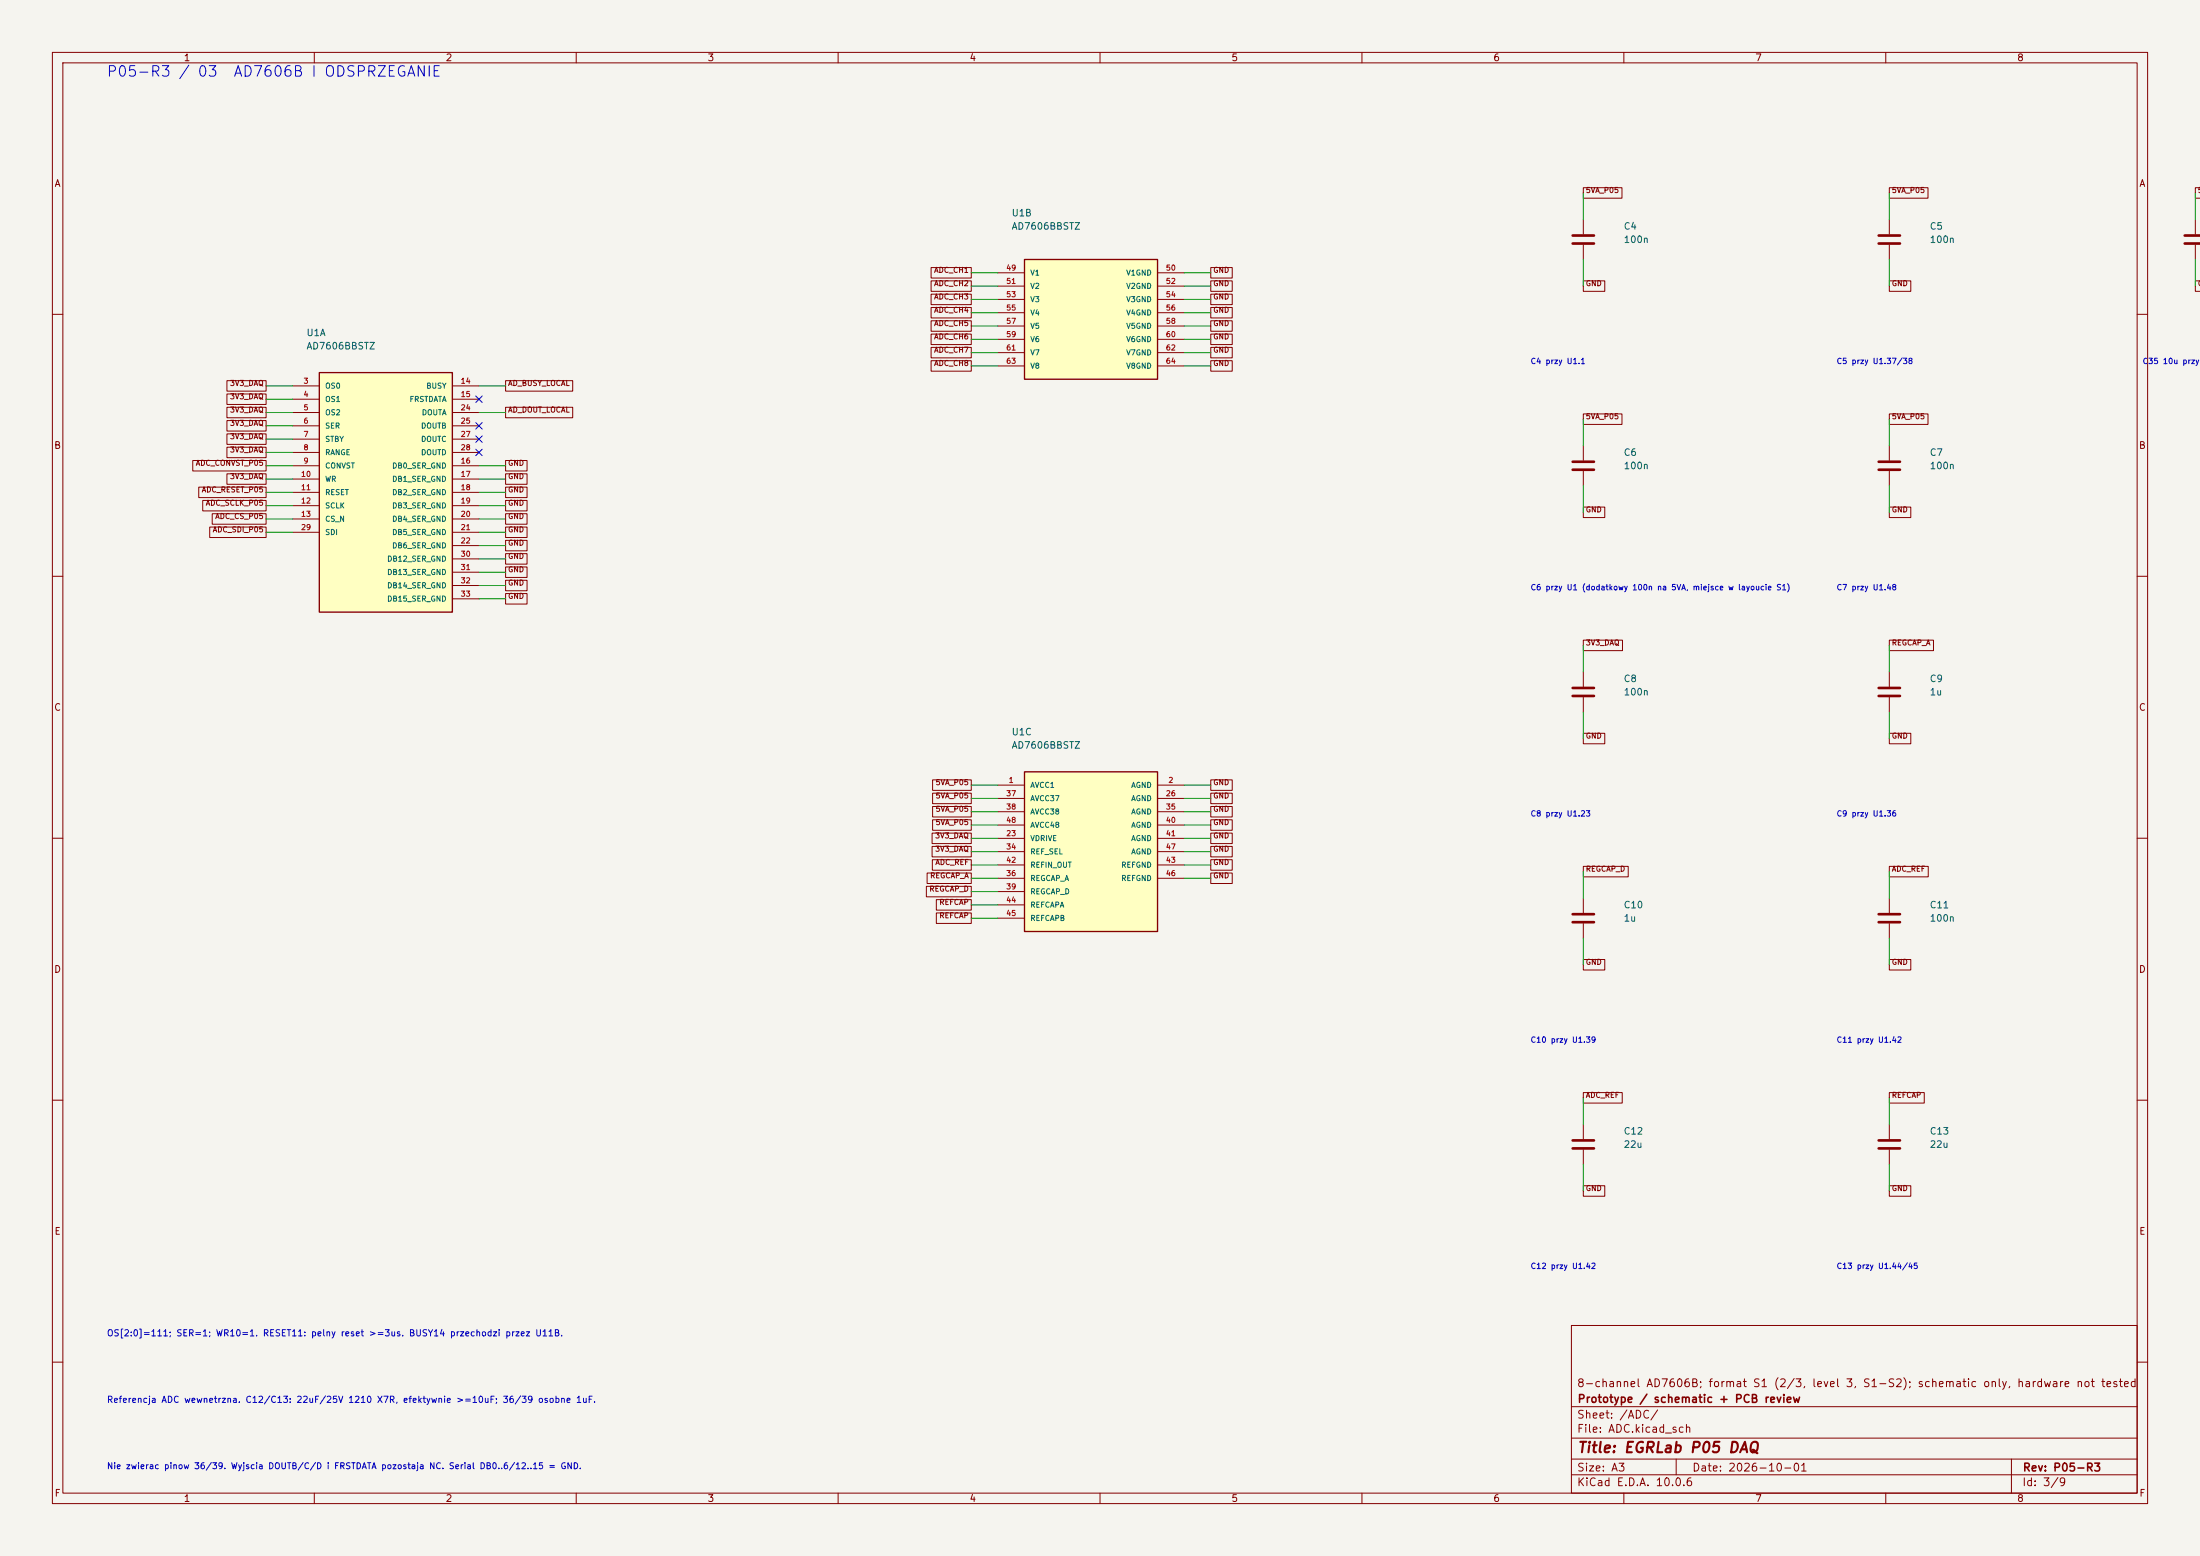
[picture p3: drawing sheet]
(kicad_sch (version 20250114) (generator "eeschema") (paper "A3") (title_block (title "EGRLab P05 DAQ") (date "2026-10-01") (rev "P05-R3") (company "Prototype / schematic + PCB review") (comment 1 "8-channel AD7606B; format S1 (2/3, level 3, S1-S2); schematic only, hardware not tested"))(lib_symbols (symbol "P05:AD7606BBSTZ_SERIAL" (pin_names (offset 1.016)) (in_bom yes) (on_board yes) (symbol "AD7606BBSTZ_SERIAL_1_1" (rectangle (start -12.7 22.86) (end 12.7 -22.86) (stroke (width .254) (type default)) (fill (type background)))) (symbol "AD7606BBSTZ_SERIAL_1_0" (pin input line (at -17.78 20.32 0) (length 5.08) (name "OS0" (effects (font (size 1.0 1.0)))) (number "3" (effects (font (size 1 1))))) (pin input line (at -17.78 17.78 0) (length 5.08) (name "OS1" (effects (font (size 1.0 1.0)))) (number "4" (effects (font (size 1 1))))) (pin input line (at -17.78 15.24 0) (length 5.08) (name "OS2" (effects (font (size 1.0 1.0)))) (number "5" (effects (font (size 1 1))))) (pin input line (at -17.78 12.7 0) (length 5.08) (name "SER" (effects (font (size 1.0 1.0)))) (number "6" (effects (font (size 1 1))))) (pin input line (at -17.78 10.16 0) (length 5.08) (name "STBY" (effects (font (size 1.0 1.0)))) (number "7" (effects (font (size 1 1))))) (pin input line (at -17.78 7.62 0) (length 5.08) (name "RANGE" (effects (font (size 1.0 1.0)))) (number "8" (effects (font (size 1 1))))) (pin input line (at -17.78 5.08 0) (length 5.08) (name "CONVST" (effects (font (size 1.0 1.0)))) (number "9" (effects (font (size 1 1))))) (pin input line (at -17.78 2.54 0) (length 5.08) (name "WR" (effects (font (size 1.0 1.0)))) (number "10" (effects (font (size 1 1))))) (pin input line (at -17.78 0.0 0) (length 5.08) (name "RESET" (effects (font (size 1.0 1.0)))) (number "11" (effects (font (size 1 1))))) (pin input line (at -17.78 -2.54 0) (length 5.08) (name "SCLK" (effects (font (size 1.0 1.0)))) (number "12" (effects (font (size 1 1))))) (pin input line (at -17.78 -5.08 0) (length 5.08) (name "CS_N" (effects (font (size 1.0 1.0)))) (number "13" (effects (font (size 1 1))))) (pin input line (at -17.78 -7.62 0) (length 5.08) (name "SDI" (effects (font (size 1.0 1.0)))) (number "29" (effects (font (size 1 1))))) (pin output line (at 17.78 20.32 180) (length 5.08) (name "BUSY" (effects (font (size 1.0 1.0)))) (number "14" (effects (font (size 1 1))))) (pin output line (at 17.78 17.78 180) (length 5.08) (name "FRSTDATA" (effects (font (size 1.0 1.0)))) (number "15" (effects (font (size 1 1))))) (pin tri_state line (at 17.78 15.24 180) (length 5.08) (name "DOUTA" (effects (font (size 1.0 1.0)))) (number "24" (effects (font (size 1 1))))) (pin tri_state line (at 17.78 12.7 180) (length 5.08) (name "DOUTB" (effects (font (size 1.0 1.0)))) (number "25" (effects (font (size 1 1))))) (pin tri_state line (at 17.78 10.16 180) (length 5.08) (name "DOUTC" (effects (font (size 1.0 1.0)))) (number "27" (effects (font (size 1 1))))) (pin tri_state line (at 17.78 7.62 180) (length 5.08) (name "DOUTD" (effects (font (size 1.0 1.0)))) (number "28" (effects (font (size 1 1))))) (pin passive line (at 17.78 5.08 180) (length 5.08) (name "DB0_SER_GND" (effects (font (size 1.0 1.0)))) (number "16" (effects (font (size 1 1))))) (pin passive line (at 17.78 2.54 180) (length 5.08) (name "DB1_SER_GND" (effects (font (size 1.0 1.0)))) (number "17" (effects (font (size 1 1))))) (pin passive line (at 17.78 0.0 180) (length 5.08) (name "DB2_SER_GND" (effects (font (size 1.0 1.0)))) (number "18" (effects (font (size 1 1))))) (pin passive line (at 17.78 -2.54 180) (length 5.08) (name "DB3_SER_GND" (effects (font (size 1.0 1.0)))) (number "19" (effects (font (size 1 1))))) (pin passive line (at 17.78 -5.08 180) (length 5.08) (name "DB4_SER_GND" (effects (font (size 1.0 1.0)))) (number "20" (effects (font (size 1 1))))) (pin passive line (at 17.78 -7.62 180) (length 5.08) (name "DB5_SER_GND" (effects (font (size 1.0 1.0)))) (number "21" (effects (font (size 1 1))))) (pin passive line (at 17.78 -10.16 180) (length 5.08) (name "DB6_SER_GND" (effects (font (size 1.0 1.0)))) (number "22" (effects (font (size 1 1))))) (pin passive line (at 17.78 -12.7 180) (length 5.08) (name "DB12_SER_GND" (effects (font (size 1.0 1.0)))) (number "30" (effects (font (size 1 1))))) (pin passive line (at 17.78 -15.24 180) (length 5.08) (name "DB13_SER_GND" (effects (font (size 1.0 1.0)))) (number "31" (effects (font (size 1 1))))) (pin passive line (at 17.78 -17.78 180) (length 5.08) (name "DB14_SER_GND" (effects (font (size 1.0 1.0)))) (number "32" (effects (font (size 1 1))))) (pin passive line (at 17.78 -20.32 180) (length 5.08) (name "DB15_SER_GND" (effects (font (size 1.0 1.0)))) (number "33" (effects (font (size 1 1)))))) (symbol "AD7606BBSTZ_SERIAL_2_1" (rectangle (start -12.7 11.43) (end 12.7 -11.43) (stroke (width .254) (type default)) (fill (type background)))) (symbol "AD7606BBSTZ_SERIAL_2_0" (pin input line (at -17.78 8.89 0) (length 5.08) (name "V1" (effects (font (size 1.0 1.0)))) (number "49" (effects (font (size 1 1))))) (pin input line (at -17.78 6.35 0) (length 5.08) (name "V2" (effects (font (size 1.0 1.0)))) (number "51" (effects (font (size 1 1))))) (pin input line (at -17.78 3.81 0) (length 5.08) (name "V3" (effects (font (size 1.0 1.0)))) (number "53" (effects (font (size 1 1))))) (pin input line (at -17.78 1.27 0) (length 5.08) (name "V4" (effects (font (size 1.0 1.0)))) (number "55" (effects (font (size 1 1))))) (pin input line (at -17.78 -1.27 0) (length 5.08) (name "V5" (effects (font (size 1.0 1.0)))) (number "57" (effects (font (size 1 1))))) (pin input line (at -17.78 -3.81 0) (length 5.08) (name "V6" (effects (font (size 1.0 1.0)))) (number "59" (effects (font (size 1 1))))) (pin input line (at -17.78 -6.35 0) (length 5.08) (name "V7" (effects (font (size 1.0 1.0)))) (number "61" (effects (font (size 1 1))))) (pin input line (at -17.78 -8.89 0) (length 5.08) (name "V8" (effects (font (size 1.0 1.0)))) (number "63" (effects (font (size 1 1))))) (pin input line (at 17.78 8.89 180) (length 5.08) (name "V1GND" (effects (font (size 1.0 1.0)))) (number "50" (effects (font (size 1 1))))) (pin input line (at 17.78 6.35 180) (length 5.08) (name "V2GND" (effects (font (size 1.0 1.0)))) (number "52" (effects (font (size 1 1))))) (pin input line (at 17.78 3.81 180) (length 5.08) (name "V3GND" (effects (font (size 1.0 1.0)))) (number "54" (effects (font (size 1 1))))) (pin input line (at 17.78 1.27 180) (length 5.08) (name "V4GND" (effects (font (size 1.0 1.0)))) (number "56" (effects (font (size 1 1))))) (pin input line (at 17.78 -1.27 180) (length 5.08) (name "V5GND" (effects (font (size 1.0 1.0)))) (number "58" (effects (font (size 1 1))))) (pin input line (at 17.78 -3.81 180) (length 5.08) (name "V6GND" (effects (font (size 1.0 1.0)))) (number "60" (effects (font (size 1 1))))) (pin input line (at 17.78 -6.35 180) (length 5.08) (name "V7GND" (effects (font (size 1.0 1.0)))) (number "62" (effects (font (size 1 1))))) (pin input line (at 17.78 -8.89 180) (length 5.08) (name "V8GND" (effects (font (size 1.0 1.0)))) (number "64" (effects (font (size 1 1)))))) (symbol "AD7606BBSTZ_SERIAL_3_1" (rectangle (start -12.7 15.24) (end 12.7 -15.24) (stroke (width .254) (type default)) (fill (type background)))) (symbol "AD7606BBSTZ_SERIAL_3_0" (pin power_in line (at -17.78 12.7 0) (length 5.08) (name "AVCC1" (effects (font (size 1.0 1.0)))) (number "1" (effects (font (size 1 1))))) (pin power_in line (at -17.78 10.16 0) (length 5.08) (name "AVCC37" (effects (font (size 1.0 1.0)))) (number "37" (effects (font (size 1 1))))) (pin power_in line (at -17.78 7.62 0) (length 5.08) (name "AVCC38" (effects (font (size 1.0 1.0)))) (number "38" (effects (font (size 1 1))))) (pin power_in line (at -17.78 5.08 0) (length 5.08) (name "AVCC48" (effects (font (size 1.0 1.0)))) (number "48" (effects (font (size 1 1))))) (pin power_in line (at -17.78 2.54 0) (length 5.08) (name "VDRIVE" (effects (font (size 1.0 1.0)))) (number "23" (effects (font (size 1 1))))) (pin input line (at -17.78 0.0 0) (length 5.08) (name "REF_SEL" (effects (font (size 1.0 1.0)))) (number "34" (effects (font (size 1 1))))) (pin passive line (at -17.78 -2.54 0) (length 5.08) (name "REFIN_OUT" (effects (font (size 1.0 1.0)))) (number "42" (effects (font (size 1 1))))) (pin passive line (at -17.78 -5.08 0) (length 5.08) (name "REGCAP_A" (effects (font (size 1.0 1.0)))) (number "36" (effects (font (size 1 1))))) (pin passive line (at -17.78 -7.62 0) (length 5.08) (name "REGCAP_D" (effects (font (size 1.0 1.0)))) (number "39" (effects (font (size 1 1))))) (pin passive line (at -17.78 -10.16 0) (length 5.08) (name "REFCAPA" (effects (font (size 1.0 1.0)))) (number "44" (effects (font (size 1 1))))) (pin passive line (at -17.78 -12.7 0) (length 5.08) (name "REFCAPB" (effects (font (size 1.0 1.0)))) (number "45" (effects (font (size 1 1))))) (pin power_in line (at 17.78 12.7 180) (length 5.08) (name "AGND" (effects (font (size 1.0 1.0)))) (number "2" (effects (font (size 1 1))))) (pin power_in line (at 17.78 10.16 180) (length 5.08) (name "AGND" (effects (font (size 1.0 1.0)))) (number "26" (effects (font (size 1 1))))) (pin power_in line (at 17.78 7.62 180) (length 5.08) (name "AGND" (effects (font (size 1.0 1.0)))) (number "35" (effects (font (size 1 1))))) (pin power_in line (at 17.78 5.08 180) (length 5.08) (name "AGND" (effects (font (size 1.0 1.0)))) (number "40" (effects (font (size 1 1))))) (pin power_in line (at 17.78 2.54 180) (length 5.08) (name "AGND" (effects (font (size 1.0 1.0)))) (number "41" (effects (font (size 1 1))))) (pin power_in line (at 17.78 0.0 180) (length 5.08) (name "AGND" (effects (font (size 1.0 1.0)))) (number "47" (effects (font (size 1 1))))) (pin power_in line (at 17.78 -2.54 180) (length 5.08) (name "REFGND" (effects (font (size 1.0 1.0)))) (number "43" (effects (font (size 1 1))))) (pin power_in line (at 17.78 -5.08 180) (length 5.08) (name "REFGND" (effects (font (size 1.0 1.0)))) (number "46" (effects (font (size 1 1)))))))(symbol "P05:C" (pin_numbers (hide yes)) (pin_names (offset 0.254)) (exclude_from_sim no) (in_bom yes) (on_board yes) (in_pos_files yes) (duplicate_pin_numbers_are_jumpers no) (symbol "C_0_1" (polyline (pts (xy -2.032 0.762) (xy 2.032 0.762)) (stroke (width 0.508) (type default)) (fill (type none))) (polyline (pts (xy -2.032 -0.762) (xy 2.032 -0.762)) (stroke (width 0.508) (type default)) (fill (type none)))) (symbol "C_1_1" (pin passive line (at 0 3.81 270) (length 2.794) (name "" (effects (font (size 1.27 1.27)))) (number "1" (effects (font (size 1.27 1.27))))) (pin passive line (at 0 -3.81 90) (length 2.794) (name "" (effects (font (size 1.27 1.27)))) (number "2" (effects (font (size 1.27 1.27)))))) (embedded_fonts no)))(symbol (lib_id "P05:AD7606BBSTZ_SERIAL") (at 73.66 93.98 0) (unit 1) (in_bom yes) (on_board yes) (dnp no) (property "Reference" "U1" (at 58.42 63.5 0) (effects (font (size 1.27 1.27)) (justify left))) (property "Value" "AD7606BBSTZ" (at 58.42 66.04 0) (effects (font (size 1.27 1.27)) (justify left)))(property "Footprint" "Package_QFP:LQFP-64_10x10mm_P0.5mm" (at 73.66 93.98 0) (effects (font (size 1 1)) hide))(property "MPN" "AD7606BBSTZ" (at 73.66 93.98 0) (effects (font (size 1 1)) hide))(property "BaselineRef" "U1" (at 73.66 93.98 0) (effects (font (size 1 1)) hide))(property "Datasheet" "https://www.analog.com/media/en/technical-documentation/data-sheets/AD7606B.pdf" (at 73.66 93.98 0) (effects (font (size 1 1)) hide))(pin "3")(pin "4")(pin "5")(pin "6")(pin "7")(pin "8")(pin "9")(pin "10")(pin "11")(pin "12")(pin "13")(pin "29")(pin "14")(pin "15")(pin "24")(pin "25")(pin "27")(pin "28")(pin "16")(pin "17")(pin "18")(pin "19")(pin "20")(pin "21")(pin "22")(pin "30")(pin "31")(pin "32")(pin "33"))(symbol (lib_id "P05:AD7606BBSTZ_SERIAL") (at 208.28 60.96 0) (unit 2) (in_bom yes) (on_board yes) (dnp no) (property "Reference" "U1" (at 193.04 40.64 0) (effects (font (size 1.27 1.27)) (justify left))) (property "Value" "AD7606BBSTZ" (at 193.04 43.18 0) (effects (font (size 1.27 1.27)) (justify left)))(property "Footprint" "Package_QFP:LQFP-64_10x10mm_P0.5mm" (at 208.28 60.96 0) (effects (font (size 1 1)) hide))(property "MPN" "AD7606BBSTZ" (at 208.28 60.96 0) (effects (font (size 1 1)) hide))(property "BaselineRef" "U1" (at 208.28 60.96 0) (effects (font (size 1 1)) hide))(property "Datasheet" "https://www.analog.com/media/en/technical-documentation/data-sheets/AD7606B.pdf" (at 208.28 60.96 0) (effects (font (size 1 1)) hide))(pin "49")(pin "51")(pin "53")(pin "55")(pin "57")(pin "59")(pin "61")(pin "63")(pin "50")(pin "52")(pin "54")(pin "56")(pin "58")(pin "60")(pin "62")(pin "64"))(symbol (lib_id "P05:AD7606BBSTZ_SERIAL") (at 208.28 162.56 0) (unit 3) (in_bom yes) (on_board yes) (dnp no) (property "Reference" "U1" (at 193.04 139.7 0) (effects (font (size 1.27 1.27)) (justify left))) (property "Value" "AD7606BBSTZ" (at 193.04 142.23999999999998 0) (effects (font (size 1.27 1.27)) (justify left)))(property "Footprint" "Package_QFP:LQFP-64_10x10mm_P0.5mm" (at 208.28 162.56 0) (effects (font (size 1 1)) hide))(property "MPN" "AD7606BBSTZ" (at 208.28 162.56 0) (effects (font (size 1 1)) hide))(property "BaselineRef" "U1" (at 208.28 162.56 0) (effects (font (size 1 1)) hide))(property "Datasheet" "https://www.analog.com/media/en/technical-documentation/data-sheets/AD7606B.pdf" (at 208.28 162.56 0) (effects (font (size 1 1)) hide))(pin "1")(pin "37")(pin "38")(pin "48")(pin "23")(pin "34")(pin "42")(pin "36")(pin "39")(pin "44")(pin "45")(pin "2")(pin "26")(pin "35")(pin "40")(pin "41")(pin "47")(pin "43")(pin "46"))(symbol (lib_id "P05:C") (at 302.26 45.72 0) (unit 1) (in_bom yes) (on_board yes) (dnp no) (property "Reference" "C4" (at 309.88 43.18 0) (effects (font (size 1.27 1.27)) (justify left))) (property "Value" "100n" (at 309.88 45.72 0) (effects (font (size 1.27 1.27)) (justify left)))(property "Footprint" "Capacitor_SMD:C_1206_3216Metric_Pad1.33x1.80mm_HandSolder" (at 302.26 45.72 0) (effects (font (size 1 1)) hide))(property "MPN" "SMD 1206 X7R 25V 10% 100n" (at 302.26 45.72 0) (effects (font (size 1 1)) hide))(property "BaselineRef" "C_DEC_U1_1" (at 302.26 45.72 0) (effects (font (size 1 1)) hide))(property "Datasheet" "" (at 302.26 45.72 0) (effects (font (size 1 1)) hide))(pin "1")(pin "2"))(text "C4 przy U1.1" (at 292.1 68.58 0) (effects (font (size 1.05 1.05)) (justify left top)))(symbol (lib_id "P05:C") (at 360.68 45.72 0) (unit 1) (in_bom yes) (on_board yes) (dnp no) (property "Reference" "C5" (at 368.3 43.18 0) (effects (font (size 1.27 1.27)) (justify left))) (property "Value" "100n" (at 368.3 45.72 0) (effects (font (size 1.27 1.27)) (justify left)))(property "Footprint" "Capacitor_SMD:C_1206_3216Metric_Pad1.33x1.80mm_HandSolder" (at 360.68 45.72 0) (effects (font (size 1 1)) hide))(property "MPN" "SMD 1206 X7R 25V 10% 100n" (at 360.68 45.72 0) (effects (font (size 1 1)) hide))(property "BaselineRef" "C_DEC_U1_37" (at 360.68 45.72 0) (effects (font (size 1 1)) hide))(property "Datasheet" "" (at 360.68 45.72 0) (effects (font (size 1 1)) hide))(pin "1")(pin "2"))(text "C5 przy U1.37/38" (at 350.52 68.58 0) (effects (font (size 1.05 1.05)) (justify left top)))(symbol (lib_id "P05:C") (at 302.26 88.9 0) (unit 1) (in_bom yes) (on_board yes) (dnp no) (property "Reference" "C6" (at 309.88 86.36 0) (effects (font (size 1.27 1.27)) (justify left))) (property "Value" "100n" (at 309.88 88.9 0) (effects (font (size 1.27 1.27)) (justify left)))(property "Footprint" "Capacitor_SMD:C_1206_3216Metric_Pad1.33x1.80mm_HandSolder" (at 302.26 88.9 0) (effects (font (size 1 1)) hide))(property "MPN" "SMD 1206 X7R 25V 10% 100n" (at 302.26 88.9 0) (effects (font (size 1 1)) hide))(property "BaselineRef" "C_DEC_U1_38" (at 302.26 88.9 0) (effects (font (size 1 1)) hide))(property "Datasheet" "" (at 302.26 88.9 0) (effects (font (size 1 1)) hide))(pin "1")(pin "2"))(text "C6 przy U1 (dodatkowy 100n na 5VA, miejsce w layoucie S1)" (at 292.1 111.76 0) (effects (font (size 1.05 1.05)) (justify left top)))(symbol (lib_id "P05:C") (at 360.68 88.9 0) (unit 1) (in_bom yes) (on_board yes) (dnp no) (property "Reference" "C7" (at 368.3 86.36 0) (effects (font (size 1.27 1.27)) (justify left))) (property "Value" "100n" (at 368.3 88.9 0) (effects (font (size 1.27 1.27)) (justify left)))(property "Footprint" "Capacitor_SMD:C_1206_3216Metric_Pad1.33x1.80mm_HandSolder" (at 360.68 88.9 0) (effects (font (size 1 1)) hide))(property "MPN" "SMD 1206 X7R 25V 10% 100n" (at 360.68 88.9 0) (effects (font (size 1 1)) hide))(property "BaselineRef" "C_DEC_U1_48" (at 360.68 88.9 0) (effects (font (size 1 1)) hide))(property "Datasheet" "" (at 360.68 88.9 0) (effects (font (size 1 1)) hide))(pin "1")(pin "2"))(text "C7 przy U1.48" (at 350.52 111.76 0) (effects (font (size 1.05 1.05)) (justify left top)))(symbol (lib_id "P05:C") (at 302.26 132.08 0) (unit 1) (in_bom yes) (on_board yes) (dnp no) (property "Reference" "C8" (at 309.88 129.54 0) (effects (font (size 1.27 1.27)) (justify left))) (property "Value" "100n" (at 309.88 132.07999999999998 0) (effects (font (size 1.27 1.27)) (justify left)))(property "Footprint" "Capacitor_SMD:C_1206_3216Metric_Pad1.33x1.80mm_HandSolder" (at 302.26 132.08 0) (effects (font (size 1 1)) hide))(property "MPN" "SMD 1206 X7R 25V 10% 100n" (at 302.26 132.08 0) (effects (font (size 1 1)) hide))(property "BaselineRef" "C_DEC_U1_23" (at 302.26 132.08 0) (effects (font (size 1 1)) hide))(property "Datasheet" "" (at 302.26 132.08 0) (effects (font (size 1 1)) hide))(pin "1")(pin "2"))(text "C8 przy U1.23" (at 292.1 154.94 0) (effects (font (size 1.05 1.05)) (justify left top)))(symbol (lib_id "P05:C") (at 360.68 132.08 0) (unit 1) (in_bom yes) (on_board yes) (dnp no) (property "Reference" "C9" (at 368.3 129.54 0) (effects (font (size 1.27 1.27)) (justify left))) (property "Value" "1u" (at 368.3 132.07999999999998 0) (effects (font (size 1.27 1.27)) (justify left)))(property "Footprint" "Capacitor_SMD:C_1206_3216Metric_Pad1.33x1.80mm_HandSolder" (at 360.68 132.08 0) (effects (font (size 1 1)) hide))(property "MPN" "SMD 1206 X7R 25V 10% 1u" (at 360.68 132.08 0) (effects (font (size 1 1)) hide))(property "BaselineRef" "C_REGCAP_A" (at 360.68 132.08 0) (effects (font (size 1 1)) hide))(property "Datasheet" "" (at 360.68 132.08 0) (effects (font (size 1 1)) hide))(pin "1")(pin "2"))(text "C9 przy U1.36" (at 350.52 154.94 0) (effects (font (size 1.05 1.05)) (justify left top)))(symbol (lib_id "P05:C") (at 302.26 175.26 0) (unit 1) (in_bom yes) (on_board yes) (dnp no) (property "Reference" "C10" (at 309.88 172.72 0) (effects (font (size 1.27 1.27)) (justify left))) (property "Value" "1u" (at 309.88 175.26 0) (effects (font (size 1.27 1.27)) (justify left)))(property "Footprint" "Capacitor_SMD:C_1206_3216Metric_Pad1.33x1.80mm_HandSolder" (at 302.26 175.26 0) (effects (font (size 1 1)) hide))(property "MPN" "SMD 1206 X7R 25V 10% 1u" (at 302.26 175.26 0) (effects (font (size 1 1)) hide))(property "BaselineRef" "C_REGCAP_D" (at 302.26 175.26 0) (effects (font (size 1 1)) hide))(property "Datasheet" "" (at 302.26 175.26 0) (effects (font (size 1 1)) hide))(pin "1")(pin "2"))(text "C10 przy U1.39" (at 292.1 198.12 0) (effects (font (size 1.05 1.05)) (justify left top)))(symbol (lib_id "P05:C") (at 360.68 175.26 0) (unit 1) (in_bom yes) (on_board yes) (dnp no) (property "Reference" "C11" (at 368.3 172.72 0) (effects (font (size 1.27 1.27)) (justify left))) (property "Value" "100n" (at 368.3 175.26 0) (effects (font (size 1.27 1.27)) (justify left)))(property "Footprint" "Capacitor_SMD:C_1206_3216Metric_Pad1.33x1.80mm_HandSolder" (at 360.68 175.26 0) (effects (font (size 1 1)) hide))(property "MPN" "SMD 1206 X7R 25V 10% 100n" (at 360.68 175.26 0) (effects (font (size 1 1)) hide))(property "BaselineRef" "C_ADC_REF" (at 360.68 175.26 0) (effects (font (size 1 1)) hide))(property "Datasheet" "" (at 360.68 175.26 0) (effects (font (size 1 1)) hide))(pin "1")(pin "2"))(text "C11 przy U1.42" (at 350.52 198.12 0) (effects (font (size 1.05 1.05)) (justify left top)))(symbol (lib_id "P05:C") (at 302.26 218.44 0) (unit 1) (in_bom yes) (on_board yes) (dnp no) (property "Reference" "C12" (at 309.88 215.9 0) (effects (font (size 1.27 1.27)) (justify left))) (property "Value" "22u" (at 309.88 218.44 0) (effects (font (size 1.27 1.27)) (justify left)))(property "Footprint" "Capacitor_SMD:C_1210_3225Metric" (at 302.26 218.44 0) (effects (font (size 1 1)) hide))(property "MPN" "C3225X7R1E226M250AB" (at 302.26 218.44 0) (effects (font (size 1 1)) hide))(property "BaselineRef" "ADDED_INTERNAL_REF_BULK" (at 302.26 218.44 0) (effects (font (size 1 1)) hide))(property "Datasheet" "https://product.tdk.com/en/search/capacitor/ceramic/mlcc/info?part_no=C3225X7R1E226M250AB" (at 302.26 218.44 0) (effects (font (size 1 1)) hide))(pin "1")(pin "2"))(text "C12 przy U1.42" (at 292.1 241.3 0) (effects (font (size 1.05 1.05)) (justify left top)))(symbol (lib_id "P05:C") (at 360.68 218.44 0) (unit 1) (in_bom yes) (on_board yes) (dnp no) (property "Reference" "C13" (at 368.3 215.9 0) (effects (font (size 1.27 1.27)) (justify left))) (property "Value" "22u" (at 368.3 218.44 0) (effects (font (size 1.27 1.27)) (justify left)))(property "Footprint" "Capacitor_SMD:C_1210_3225Metric" (at 360.68 218.44 0) (effects (font (size 1 1)) hide))(property "MPN" "C3225X7R1E226M250AB" (at 360.68 218.44 0) (effects (font (size 1 1)) hide))(property "BaselineRef" "C_REFCAP" (at 360.68 218.44 0) (effects (font (size 1 1)) hide))(property "Datasheet" "https://product.tdk.com/en/search/capacitor/ceramic/mlcc/info?part_no=C3225X7R1E226M250AB" (at 360.68 218.44 0) (effects (font (size 1 1)) hide))(pin "1")(pin "2"))(text "C13 przy U1.44/45" (at 350.52 241.3 0) (effects (font (size 1.05 1.05)) (justify left top)))(text "OS[2:0]=111; SER=1; WR10=1. RESET11: pelny reset >=3us. BUSY14 przechodzi przez U11B." (at 20.32 254.0 0) (effects (font (size 1.2 1.2)) (justify left top)))(text "Referencja ADC wewnetrzna. C12/C13: 22uF/25V 1210 X7R, efektywnie >=10uF; 36/39 osobne 1uF." (at 20.32 266.7 0) (effects (font (size 1.2 1.2)) (justify left top)))(text "Nie zwierac pinow 36/39. Wyjscia DOUTB/C/D i FRSTDATA pozostaja NC. Serial DB0..6/12..15 = GND." (at 20.32 279.4 0) (effects (font (size 1.15 1.15)) (justify left top)))(text "P05-R3 / 03  AD7606B I ODSPRZEGANIE" (at 20.32 12.7 0) (effects (font (size 2 2)) (justify left top)))(wire (pts (xy 55.88 73.66) (xy 50.8 73.66)) (stroke (width 0) (type default)))(global_label "3V3_DAQ" (shape passive) (at 50.8 73.66 0) (effects (font (size 1 1)) (justify right bottom)))(wire (pts (xy 55.88 76.2) (xy 50.8 76.2)) (stroke (width 0) (type default)))(global_label "3V3_DAQ" (shape passive) (at 50.8 76.2 0) (effects (font (size 1 1)) (justify right bottom)))(wire (pts (xy 55.88 78.74) (xy 50.8 78.74)) (stroke (width 0) (type default)))(global_label "3V3_DAQ" (shape passive) (at 50.8 78.74 0) (effects (font (size 1 1)) (justify right bottom)))(wire (pts (xy 55.88 81.28) (xy 50.8 81.28)) (stroke (width 0) (type default)))(global_label "3V3_DAQ" (shape passive) (at 50.8 81.28 0) (effects (font (size 1 1)) (justify right bottom)))(wire (pts (xy 55.88 83.82) (xy 50.8 83.82)) (stroke (width 0) (type default)))(global_label "3V3_DAQ" (shape passive) (at 50.8 83.82 0) (effects (font (size 1 1)) (justify right bottom)))(wire (pts (xy 55.88 86.36) (xy 50.8 86.36)) (stroke (width 0) (type default)))(global_label "3V3_DAQ" (shape passive) (at 50.8 86.36 0) (effects (font (size 1 1)) (justify right bottom)))(wire (pts (xy 55.88 88.9) (xy 50.8 88.9)) (stroke (width 0) (type default)))(global_label "ADC_CONVST_P05" (shape passive) (at 50.8 88.9 0) (effects (font (size 1 1)) (justify right bottom)))(wire (pts (xy 55.88 91.44) (xy 50.8 91.44)) (stroke (width 0) (type default)))(global_label "3V3_DAQ" (shape passive) (at 50.8 91.44 0) (effects (font (size 1 1)) (justify right bottom)))(wire (pts (xy 55.88 93.98) (xy 50.8 93.98)) (stroke (width 0) (type default)))(global_label "ADC_RESET_P05" (shape passive) (at 50.8 93.98 0) (effects (font (size 1 1)) (justify right bottom)))(wire (pts (xy 55.88 96.52) (xy 50.8 96.52)) (stroke (width 0) (type default)))(global_label "ADC_SCLK_P05" (shape passive) (at 50.8 96.52 0) (effects (font (size 1 1)) (justify right bottom)))(wire (pts (xy 55.88 99.06) (xy 50.8 99.06)) (stroke (width 0) (type default)))(global_label "ADC_CS_P05" (shape passive) (at 50.8 99.06 0) (effects (font (size 1 1)) (justify right bottom)))(wire (pts (xy 55.88 101.6) (xy 50.8 101.6)) (stroke (width 0) (type default)))(global_label "ADC_SDI_P05" (shape passive) (at 50.8 101.6 0) (effects (font (size 1 1)) (justify right bottom)))(wire (pts (xy 91.44 73.66) (xy 96.52 73.66)) (stroke (width 0) (type default)))(global_label "AD_BUSY_LOCAL" (shape passive) (at 96.52 73.66 0) (effects (font (size 1 1)) (justify left bottom)))(no_connect (at 91.44 76.2))(wire (pts (xy 91.44 78.74) (xy 96.52 78.74)) (stroke (width 0) (type default)))(global_label "AD_DOUT_LOCAL" (shape passive) (at 96.52 78.74 0) (effects (font (size 1 1)) (justify left bottom)))(no_connect (at 91.44 81.28))(no_connect (at 91.44 83.82))(no_connect (at 91.44 86.36))(wire (pts (xy 91.44 88.9) (xy 96.52 88.9)) (stroke (width 0) (type default)))(global_label "GND" (shape passive) (at 96.52 88.9 0) (effects (font (size 1 1)) (justify left bottom)))(wire (pts (xy 91.44 91.44) (xy 96.52 91.44)) (stroke (width 0) (type default)))(global_label "GND" (shape passive) (at 96.52 91.44 0) (effects (font (size 1 1)) (justify left bottom)))(wire (pts (xy 91.44 93.98) (xy 96.52 93.98)) (stroke (width 0) (type default)))(global_label "GND" (shape passive) (at 96.52 93.98 0) (effects (font (size 1 1)) (justify left bottom)))(wire (pts (xy 91.44 96.52) (xy 96.52 96.52)) (stroke (width 0) (type default)))(global_label "GND" (shape passive) (at 96.52 96.52 0) (effects (font (size 1 1)) (justify left bottom)))(wire (pts (xy 91.44 99.06) (xy 96.52 99.06)) (stroke (width 0) (type default)))(global_label "GND" (shape passive) (at 96.52 99.06 0) (effects (font (size 1 1)) (justify left bottom)))(wire (pts (xy 91.44 101.6) (xy 96.52 101.6)) (stroke (width 0) (type default)))(global_label "GND" (shape passive) (at 96.52 101.6 0) (effects (font (size 1 1)) (justify left bottom)))(wire (pts (xy 91.44 104.14) (xy 96.52 104.14)) (stroke (width 0) (type default)))(global_label "GND" (shape passive) (at 96.52 104.14 0) (effects (font (size 1 1)) (justify left bottom)))(wire (pts (xy 91.44 106.68) (xy 96.52 106.68)) (stroke (width 0) (type default)))(global_label "GND" (shape passive) (at 96.52 106.68 0) (effects (font (size 1 1)) (justify left bottom)))(wire (pts (xy 91.44 109.22) (xy 96.52 109.22)) (stroke (width 0) (type default)))(global_label "GND" (shape passive) (at 96.52 109.22 0) (effects (font (size 1 1)) (justify left bottom)))(wire (pts (xy 91.44 111.76) (xy 96.52 111.76)) (stroke (width 0) (type default)))(global_label "GND" (shape passive) (at 96.52 111.76 0) (effects (font (size 1 1)) (justify left bottom)))(wire (pts (xy 91.44 114.3) (xy 96.52 114.3)) (stroke (width 0) (type default)))(global_label "GND" (shape passive) (at 96.52 114.3 0) (effects (font (size 1 1)) (justify left bottom)))(wire (pts (xy 190.5 52.07) (xy 185.42 52.07)) (stroke (width 0) (type default)))(global_label "ADC_CH1" (shape passive) (at 185.42 52.07 0) (effects (font (size 1 1)) (justify right bottom)))(wire (pts (xy 190.5 54.61) (xy 185.42 54.61)) (stroke (width 0) (type default)))(global_label "ADC_CH2" (shape passive) (at 185.42 54.61 0) (effects (font (size 1 1)) (justify right bottom)))(wire (pts (xy 190.5 57.15) (xy 185.42 57.15)) (stroke (width 0) (type default)))(global_label "ADC_CH3" (shape passive) (at 185.42 57.15 0) (effects (font (size 1 1)) (justify right bottom)))(wire (pts (xy 190.5 59.69) (xy 185.42 59.69)) (stroke (width 0) (type default)))(global_label "ADC_CH4" (shape passive) (at 185.42 59.69 0) (effects (font (size 1 1)) (justify right bottom)))(wire (pts (xy 190.5 62.23) (xy 185.42 62.23)) (stroke (width 0) (type default)))(global_label "ADC_CH5" (shape passive) (at 185.42 62.23 0) (effects (font (size 1 1)) (justify right bottom)))(wire (pts (xy 190.5 64.77) (xy 185.42 64.77)) (stroke (width 0) (type default)))(global_label "ADC_CH6" (shape passive) (at 185.42 64.77 0) (effects (font (size 1 1)) (justify right bottom)))(wire (pts (xy 190.5 67.31) (xy 185.42 67.31)) (stroke (width 0) (type default)))(global_label "ADC_CH7" (shape passive) (at 185.42 67.31 0) (effects (font (size 1 1)) (justify right bottom)))(wire (pts (xy 190.5 69.85) (xy 185.42 69.85)) (stroke (width 0) (type default)))(global_label "ADC_CH8" (shape passive) (at 185.42 69.85 0) (effects (font (size 1 1)) (justify right bottom)))(wire (pts (xy 226.06 52.07) (xy 231.14 52.07)) (stroke (width 0) (type default)))(global_label "GND" (shape passive) (at 231.14 52.07 0) (effects (font (size 1 1)) (justify left bottom)))(wire (pts (xy 226.06 54.61) (xy 231.14 54.61)) (stroke (width 0) (type default)))(global_label "GND" (shape passive) (at 231.14 54.61 0) (effects (font (size 1 1)) (justify left bottom)))(wire (pts (xy 226.06 57.15) (xy 231.14 57.15)) (stroke (width 0) (type default)))(global_label "GND" (shape passive) (at 231.14 57.15 0) (effects (font (size 1 1)) (justify left bottom)))(wire (pts (xy 226.06 59.69) (xy 231.14 59.69)) (stroke (width 0) (type default)))(global_label "GND" (shape passive) (at 231.14 59.69 0) (effects (font (size 1 1)) (justify left bottom)))(wire (pts (xy 226.06 62.23) (xy 231.14 62.23)) (stroke (width 0) (type default)))(global_label "GND" (shape passive) (at 231.14 62.23 0) (effects (font (size 1 1)) (justify left bottom)))(wire (pts (xy 226.06 64.77) (xy 231.14 64.77)) (stroke (width 0) (type default)))(global_label "GND" (shape passive) (at 231.14 64.77 0) (effects (font (size 1 1)) (justify left bottom)))(wire (pts (xy 226.06 67.31) (xy 231.14 67.31)) (stroke (width 0) (type default)))(global_label "GND" (shape passive) (at 231.14 67.31 0) (effects (font (size 1 1)) (justify left bottom)))(wire (pts (xy 226.06 69.85) (xy 231.14 69.85)) (stroke (width 0) (type default)))(global_label "GND" (shape passive) (at 231.14 69.85 0) (effects (font (size 1 1)) (justify left bottom)))(wire (pts (xy 190.5 149.86) (xy 185.42 149.86)) (stroke (width 0) (type default)))(global_label "5VA_P05" (shape passive) (at 185.42 149.86 0) (effects (font (size 1 1)) (justify right bottom)))(wire (pts (xy 190.5 152.4) (xy 185.42 152.4)) (stroke (width 0) (type default)))(global_label "5VA_P05" (shape passive) (at 185.42 152.4 0) (effects (font (size 1 1)) (justify right bottom)))(wire (pts (xy 190.5 154.94) (xy 185.42 154.94)) (stroke (width 0) (type default)))(global_label "5VA_P05" (shape passive) (at 185.42 154.94 0) (effects (font (size 1 1)) (justify right bottom)))(wire (pts (xy 190.5 157.48) (xy 185.42 157.48)) (stroke (width 0) (type default)))(global_label "5VA_P05" (shape passive) (at 185.42 157.48 0) (effects (font (size 1 1)) (justify right bottom)))(wire (pts (xy 190.5 160.02) (xy 185.42 160.02)) (stroke (width 0) (type default)))(global_label "3V3_DAQ" (shape passive) (at 185.42 160.02 0) (effects (font (size 1 1)) (justify right bottom)))(wire (pts (xy 190.5 162.56) (xy 185.42 162.56)) (stroke (width 0) (type default)))(global_label "3V3_DAQ" (shape passive) (at 185.42 162.56 0) (effects (font (size 1 1)) (justify right bottom)))(wire (pts (xy 190.5 165.1) (xy 185.42 165.1)) (stroke (width 0) (type default)))(global_label "ADC_REF" (shape passive) (at 185.42 165.1 0) (effects (font (size 1 1)) (justify right bottom)))(wire (pts (xy 190.5 167.64) (xy 185.42 167.64)) (stroke (width 0) (type default)))(global_label "REGCAP_A" (shape passive) (at 185.42 167.64 0) (effects (font (size 1 1)) (justify right bottom)))(wire (pts (xy 190.5 170.18) (xy 185.42 170.18)) (stroke (width 0) (type default)))(global_label "REGCAP_D" (shape passive) (at 185.42 170.18 0) (effects (font (size 1 1)) (justify right bottom)))(wire (pts (xy 190.5 172.72) (xy 185.42 172.72)) (stroke (width 0) (type default)))(global_label "REFCAP" (shape passive) (at 185.42 172.72 0) (effects (font (size 1 1)) (justify right bottom)))(wire (pts (xy 190.5 175.26) (xy 185.42 175.26)) (stroke (width 0) (type default)))(global_label "REFCAP" (shape passive) (at 185.42 175.26 0) (effects (font (size 1 1)) (justify right bottom)))(wire (pts (xy 226.06 149.86) (xy 231.14 149.86)) (stroke (width 0) (type default)))(global_label "GND" (shape passive) (at 231.14 149.86 0) (effects (font (size 1 1)) (justify left bottom)))(wire (pts (xy 226.06 152.4) (xy 231.14 152.4)) (stroke (width 0) (type default)))(global_label "GND" (shape passive) (at 231.14 152.4 0) (effects (font (size 1 1)) (justify left bottom)))(wire (pts (xy 226.06 154.94) (xy 231.14 154.94)) (stroke (width 0) (type default)))(global_label "GND" (shape passive) (at 231.14 154.94 0) (effects (font (size 1 1)) (justify left bottom)))(wire (pts (xy 226.06 157.48) (xy 231.14 157.48)) (stroke (width 0) (type default)))(global_label "GND" (shape passive) (at 231.14 157.48 0) (effects (font (size 1 1)) (justify left bottom)))(wire (pts (xy 226.06 160.02) (xy 231.14 160.02)) (stroke (width 0) (type default)))(global_label "GND" (shape passive) (at 231.14 160.02 0) (effects (font (size 1 1)) (justify left bottom)))(wire (pts (xy 226.06 162.56) (xy 231.14 162.56)) (stroke (width 0) (type default)))(global_label "GND" (shape passive) (at 231.14 162.56 0) (effects (font (size 1 1)) (justify left bottom)))(wire (pts (xy 226.06 165.1) (xy 231.14 165.1)) (stroke (width 0) (type default)))(global_label "GND" (shape passive) (at 231.14 165.1 0) (effects (font (size 1 1)) (justify left bottom)))(wire (pts (xy 226.06 167.64) (xy 231.14 167.64)) (stroke (width 0) (type default)))(global_label "GND" (shape passive) (at 231.14 167.64 0) (effects (font (size 1 1)) (justify left bottom)))(wire (pts (xy 302.26 41.91) (xy 302.26 36.83)) (stroke (width 0) (type default)))(global_label "5VA_P05" (shape passive) (at 302.26 36.83 0) (effects (font (size 1 1)) (justify left bottom)))(wire (pts (xy 302.26 49.53) (xy 302.26 54.61)) (stroke (width 0) (type default)))(global_label "GND" (shape passive) (at 302.26 54.61 0) (effects (font (size 1 1)) (justify left bottom)))(wire (pts (xy 360.68 41.91) (xy 360.68 36.83)) (stroke (width 0) (type default)))(global_label "5VA_P05" (shape passive) (at 360.68 36.83 0) (effects (font (size 1 1)) (justify left bottom)))(wire (pts (xy 360.68 49.53) (xy 360.68 54.61)) (stroke (width 0) (type default)))(global_label "GND" (shape passive) (at 360.68 54.61 0) (effects (font (size 1 1)) (justify left bottom)))(wire (pts (xy 302.26 85.09) (xy 302.26 80.01)) (stroke (width 0) (type default)))(global_label "5VA_P05" (shape passive) (at 302.26 80.01 0) (effects (font (size 1 1)) (justify left bottom)))(wire (pts (xy 302.26 92.71) (xy 302.26 97.79)) (stroke (width 0) (type default)))(global_label "GND" (shape passive) (at 302.26 97.79 0) (effects (font (size 1 1)) (justify left bottom)))(wire (pts (xy 360.68 85.09) (xy 360.68 80.01)) (stroke (width 0) (type default)))(global_label "5VA_P05" (shape passive) (at 360.68 80.01 0) (effects (font (size 1 1)) (justify left bottom)))(wire (pts (xy 360.68 92.71) (xy 360.68 97.79)) (stroke (width 0) (type default)))(global_label "GND" (shape passive) (at 360.68 97.79 0) (effects (font (size 1 1)) (justify left bottom)))(wire (pts (xy 302.26 128.27) (xy 302.26 123.19)) (stroke (width 0) (type default)))(global_label "3V3_DAQ" (shape passive) (at 302.26 123.19 0) (effects (font (size 1 1)) (justify left bottom)))(wire (pts (xy 302.26 135.89) (xy 302.26 140.97)) (stroke (width 0) (type default)))(global_label "GND" (shape passive) (at 302.26 140.97 0) (effects (font (size 1 1)) (justify left bottom)))(wire (pts (xy 360.68 128.27) (xy 360.68 123.19)) (stroke (width 0) (type default)))(global_label "REGCAP_A" (shape passive) (at 360.68 123.19 0) (effects (font (size 1 1)) (justify left bottom)))(wire (pts (xy 360.68 135.89) (xy 360.68 140.97)) (stroke (width 0) (type default)))(global_label "GND" (shape passive) (at 360.68 140.97 0) (effects (font (size 1 1)) (justify left bottom)))(wire (pts (xy 302.26 171.45) (xy 302.26 166.37)) (stroke (width 0) (type default)))(global_label "REGCAP_D" (shape passive) (at 302.26 166.37 0) (effects (font (size 1 1)) (justify left bottom)))(wire (pts (xy 302.26 179.07) (xy 302.26 184.15)) (stroke (width 0) (type default)))(global_label "GND" (shape passive) (at 302.26 184.15 0) (effects (font (size 1 1)) (justify left bottom)))(wire (pts (xy 360.68 171.45) (xy 360.68 166.37)) (stroke (width 0) (type default)))(global_label "ADC_REF" (shape passive) (at 360.68 166.37 0) (effects (font (size 1 1)) (justify left bottom)))(wire (pts (xy 360.68 179.07) (xy 360.68 184.15)) (stroke (width 0) (type default)))(global_label "GND" (shape passive) (at 360.68 184.15 0) (effects (font (size 1 1)) (justify left bottom)))(wire (pts (xy 302.26 214.63) (xy 302.26 209.55)) (stroke (width 0) (type default)))(global_label "ADC_REF" (shape passive) (at 302.26 209.55 0) (effects (font (size 1 1)) (justify left bottom)))(wire (pts (xy 302.26 222.25) (xy 302.26 227.33)) (stroke (width 0) (type default)))(global_label "GND" (shape passive) (at 302.26 227.33 0) (effects (font (size 1 1)) (justify left bottom)))(wire (pts (xy 360.68 214.63) (xy 360.68 209.55)) (stroke (width 0) (type default)))(global_label "REFCAP" (shape passive) (at 360.68 209.55 0) (effects (font (size 1 1)) (justify left bottom)))(wire (pts (xy 360.68 222.25) (xy 360.68 227.33)) (stroke (width 0) (type default)))(global_label "GND" (shape passive) (at 360.68 227.33 0) (effects (font (size 1 1)) (justify left bottom))))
